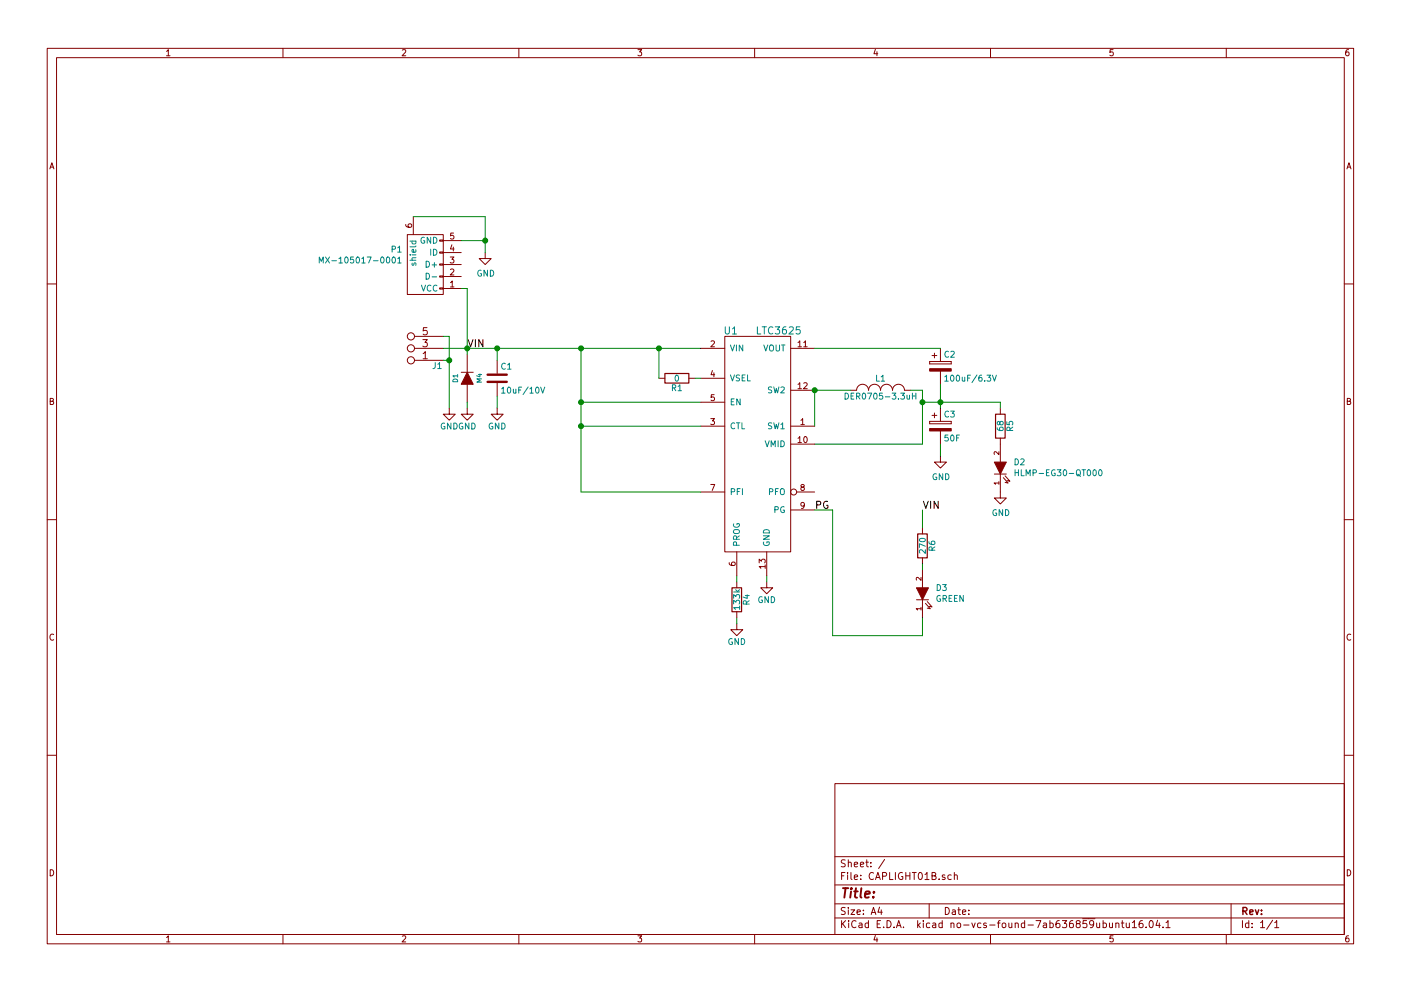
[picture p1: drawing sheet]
EESchema Schematic File Version 2
LIBS:CAPLIGHT01B-rescue
LIBS:power
LIBS:device
LIBS:transistors
LIBS:conn
LIBS:linear
LIBS:regul
LIBS:74xx
LIBS:cmos4000
LIBS:adc-dac
LIBS:memory
LIBS:xilinx
LIBS:microcontrollers
LIBS:dsp
LIBS:microchip
LIBS:analog_switches
LIBS:motorola
LIBS:texas
LIBS:intel
LIBS:audio
LIBS:interface
LIBS:digital-audio
LIBS:philips
LIBS:display
LIBS:cypress
LIBS:siliconi
LIBS:opto
LIBS:atmel
LIBS:contrib
LIBS:valves
LIBS:CAPLIGHT01B-cache
EELAYER 26 0
EELAYER END
$Descr A4 11693 8268
encoding utf-8
Sheet 1 1
Title ""
Date ""
Rev ""
Comp ""
Comment1 ""
Comment2 ""
Comment3 ""
Comment4 ""
$EndDescr
$Comp
L JUMP_3X2 J1
U 1 1
P 3300 2850
F 0 "J1" H 2950 3050 50  0000 C CNN
F 1 "JUMP_3X2" V 3300 2900 40  0001 C CNN
F 2 "Mlab_Pin_Headers:Straight_2x03" H 3300 2850 60  0001 C CNN
F 3 "" H 3300 2850 60  0000 C CNN
	1    3300 2850
	-1   0    0    1   
$EndComp
$Comp
L DIODE D1
U 1 1
P 3900 3150
F 0 "D1" H 3900 3250 40  0000 C CNN
F 1 "M4" H 3900 3050 40  0000 C CNN
F 2 "Mlab_D:SMA_Standard" H 3900 3150 60  0001 C CNN
F 3 "" H 3900 3150 60  0000 C CNN
	1    3900 3150
	0    -1   -1   0   
$EndComp
$Comp
L C C1
U 1 1
P 4150 3150
F 0 "C1" H 4175 3250 50  0000 L CNN
F 1 "10uF/10V" H 4175 3050 50  0000 L CNN
F 2 "Mlab_R:SMD-0805" H 4188 3000 50  0001 C CNN
F 3 "" H 4150 3150 50  0000 C CNN
	1    4150 3150
	1    0    0    -1  
$EndComp
$Comp
L CP C3
U 1 1
P 7850 3550
F 0 "C3" H 7875 3650 50  0000 L CNN
F 1 "50F" H 7875 3450 50  0000 L CNN
F 2 "Mlab_C:C_Radial_D18_L25_P7.5_BAT" H 7888 3400 50  0001 C CNN
F 3 "" H 7850 3550 50  0000 C CNN
	1    7850 3550
	1    0    0    -1  
$EndComp
Wire Wire Line
	4850 3350 5850 3350
Wire Wire Line
	5850 2900 3700 2900
$Comp
L GND #PWR01
U 1 1
P 3900 3400
F 0 "#PWR01" H 3900 3150 50  0001 C CNN
F 1 "GND" H 3900 3250 50  0000 C CNN
F 2 "" H 3900 3400 50  0000 C CNN
F 3 "" H 3900 3400 50  0000 C CNN
	1    3900 3400
	1    0    0    -1  
$EndComp
$Comp
L GND #PWR02
U 1 1
P 4150 3400
F 0 "#PWR02" H 4150 3150 50  0001 C CNN
F 1 "GND" H 4150 3250 50  0000 C CNN
F 2 "" H 4150 3400 50  0000 C CNN
F 3 "" H 4150 3400 50  0000 C CNN
	1    4150 3400
	1    0    0    -1  
$EndComp
Wire Wire Line
	4150 3400 4150 3300
Wire Wire Line
	3900 3400 3900 3350
Connection ~ 3900 2900
Wire Wire Line
	4150 3000 4150 2900
Connection ~ 4150 2900
Wire Wire Line
	3700 2800 3750 2800
Wire Wire Line
	3750 2800 3750 3400
Wire Wire Line
	3700 3000 3750 3000
Connection ~ 3750 3000
$Comp
L GND #PWR03
U 1 1
P 3750 3400
F 0 "#PWR03" H 3750 3150 50  0001 C CNN
F 1 "GND" H 3750 3250 50  0000 C CNN
F 2 "" H 3750 3400 50  0000 C CNN
F 3 "" H 3750 3400 50  0000 C CNN
	1    3750 3400
	1    0    0    -1  
$EndComp
Connection ~ 4850 2900
Text Label 3900 2900 0    60   ~ 0
VIN
$Comp
L R R4
U 1 1
P 6150 5000
F 0 "R4" V 6230 5000 50  0000 C CNN
F 1 "133k" V 6150 5000 50  0000 C CNN
F 2 "Mlab_R:SMD-0805" V 6080 5000 50  0001 C CNN
F 3 "" H 6150 5000 50  0000 C CNN
	1    6150 5000
	1    0    0    -1  
$EndComp
Wire Wire Line
	6150 4850 6150 4800
$Comp
L GND #PWR04
U 1 1
P 6150 5200
F 0 "#PWR04" H 6150 4950 50  0001 C CNN
F 1 "GND" H 6150 5050 50  0000 C CNN
F 2 "" H 6150 5200 50  0000 C CNN
F 3 "" H 6150 5200 50  0000 C CNN
	1    6150 5200
	1    0    0    -1  
$EndComp
Wire Wire Line
	6150 5200 6150 5150
$Comp
L GND #PWR05
U 1 1
P 6400 4850
F 0 "#PWR05" H 6400 4600 50  0001 C CNN
F 1 "GND" H 6400 4700 50  0000 C CNN
F 2 "" H 6400 4850 50  0000 C CNN
F 3 "" H 6400 4850 50  0000 C CNN
	1    6400 4850
	1    0    0    -1  
$EndComp
Wire Wire Line
	6400 4850 6400 4800
$Comp
L INDUCTOR_SMALL L1
U 1 1
P 7350 3250
F 0 "L1" H 7350 3350 50  0000 C CNN
F 1 "DER0705-3.3uH" H 7350 3200 50  0000 C CNN
F 2 "Mlab_L:DER0705" H 7350 3250 50  0001 C CNN
F 3 "" H 7350 3250 50  0000 C CNN
	1    7350 3250
	1    0    0    -1  
$EndComp
$Comp
L CP C2
U 1 1
P 7850 3050
F 0 "C2" H 7875 3150 50  0000 L CNN
F 1 "100uF/6.3V" H 7875 2950 50  0000 L CNN
F 2 "Mlab_C:TantalC_SizeC_Reflow" H 7888 2900 50  0001 C CNN
F 3 "" H 7850 3050 50  0000 C CNN
	1    7850 3050
	1    0    0    -1  
$EndComp
Wire Wire Line
	6800 3250 7100 3250
Wire Wire Line
	7600 3250 7700 3250
Wire Wire Line
	7700 3250 7700 3700
Connection ~ 7700 3350
Wire Wire Line
	7850 3200 7850 3400
Connection ~ 7850 3350
Wire Wire Line
	7700 3700 6800 3700
Text Label 6800 4250 0    60   ~ 0
PG
Wire Wire Line
	3900 2400 3900 2950
$Comp
L USB_OTG-RESCUE-CAPLIGHT01B P1
U 1 1
P 3550 2200
F 0 "P1" V 3673 2388 50  0000 L CNN
F 1 "MX-105017-0001" V 3582 2388 50  0000 L CNN
F 2 "Mlab_CON:uUSB-B" V 3500 2100 50  0001 C CNN
F 3 "" V 3500 2100 50  0000 C CNN
	1    3550 2200
	0    -1   -1   0   
$EndComp
Wire Wire Line
	3850 2400 3900 2400
$Comp
L GND #PWR06
U 1 1
P 4050 2100
F 0 "#PWR06" H 4050 1850 50  0001 C CNN
F 1 "GND" H 4055 1927 50  0000 C CNN
F 2 "" H 4050 2100 50  0000 C CNN
F 3 "" H 4050 2100 50  0000 C CNN
	1    4050 2100
	1    0    0    -1  
$EndComp
Wire Wire Line
	3850 2000 4050 2000
Wire Wire Line
	4050 1800 4050 2100
Wire Wire Line
	3450 1800 4050 1800
Connection ~ 4050 2000
$Comp
L LED-RESCUE-CAPLIGHT01B D2
U 1 1
P 8350 3900
F 0 "D2" V 8396 3792 50  0000 R CNN
F 1 "HLMP-EG30-QT000" V 8305 3792 50  0000 R CNN
F 2 "Mlab_Pin_Headers:Straight_1x02" H 8350 3900 50  0001 C CNN
F 3 "" H 8350 3900 50  0000 C CNN
	1    8350 3900
	0    -1   -1   0   
$EndComp
$Comp
L R R5
U 1 1
P 8350 3550
F 0 "R5" V 8430 3550 50  0000 C CNN
F 1 "68" V 8350 3550 50  0000 C CNN
F 2 "Mlab_R:SMD-1206" V 8280 3550 50  0001 C CNN
F 3 "" H 8350 3550 50  0000 C CNN
	1    8350 3550
	1    0    0    -1  
$EndComp
$Comp
L GND #PWR07
U 1 1
P 7850 3800
F 0 "#PWR07" H 7850 3550 50  0001 C CNN
F 1 "GND" H 7855 3627 50  0000 C CNN
F 2 "" H 7850 3800 50  0000 C CNN
F 3 "" H 7850 3800 50  0000 C CNN
	1    7850 3800
	1    0    0    -1  
$EndComp
Wire Wire Line
	7850 3800 7850 3700
$Comp
L GND #PWR08
U 1 1
P 8350 4100
F 0 "#PWR08" H 8350 3850 50  0001 C CNN
F 1 "GND" H 8355 3927 50  0000 C CNN
F 2 "" H 8350 4100 50  0000 C CNN
F 3 "" H 8350 4100 50  0000 C CNN
	1    8350 4100
	1    0    0    -1  
$EndComp
$Comp
L LTC3625 U1
U 1 1
P 6300 3650
F 0 "U1" H 6100 4550 60  0000 C CNN
F 1 "LTC3625" H 6500 4550 60  0000 C CNN
F 2 "Mlab_IO:DFN-12-1EP_3x4mm_Pitch0.5mm" H 6850 2900 60  0001 C CNN
F 3 "" H 6850 2900 60  0000 C CNN
	1    6300 3650
	1    0    0    -1  
$EndComp
Wire Wire Line
	5850 3550 4850 3550
$Comp
L R R1
U 1 1
P 5650 3150
F 0 "R1" V 5730 3150 50  0000 C CNN
F 1 "0" V 5650 3150 50  0000 C CNN
F 2 "Mlab_R:SMD-0805" V 5580 3150 50  0001 C CNN
F 3 "" H 5650 3150 50  0000 C CNN
	1    5650 3150
	0    1    1    0   
$EndComp
Wire Wire Line
	5850 3150 5800 3150
Wire Wire Line
	5500 3150 5500 2900
Connection ~ 5500 2900
Wire Wire Line
	7700 3350 8350 3350
Wire Wire Line
	8350 3350 8350 3400
Wire Wire Line
	4850 2900 4850 4100
Wire Wire Line
	6800 3550 6800 3250
Connection ~ 6800 3250
Wire Wire Line
	7850 2900 6800 2900
Connection ~ 4850 3550
$Comp
L R R6
U 1 1
P 7700 4550
F 0 "R6" V 7780 4550 50  0000 C CNN
F 1 "270" V 7700 4550 50  0000 C CNN
F 2 "Mlab_R:SMD-0805" V 7630 4550 50  0001 C CNN
F 3 "" H 7700 4550 50  0000 C CNN
	1    7700 4550
	1    0    0    -1  
$EndComp
$Comp
L LED-RESCUE-CAPLIGHT01B D3
U 1 1
P 7700 4950
F 0 "D3" V 7746 4842 50  0000 R CNN
F 1 "GREEN" V 7655 4842 50  0000 R CNN
F 2 "Mlab_D:LED_1206" H 7700 4950 50  0001 C CNN
F 3 "" H 7700 4950 50  0000 C CNN
	1    7700 4950
	0    -1   -1   0   
$EndComp
Wire Wire Line
	7700 4400 7700 4250
Wire Wire Line
	7700 4700 7700 4750
Wire Wire Line
	7700 5150 7700 5300
Wire Wire Line
	7700 5300 6950 5300
Wire Wire Line
	6950 5300 6950 4250
Wire Wire Line
	6950 4250 6800 4250
Text Label 7700 4250 0    60   ~ 0
VIN
Wire Wire Line
	4850 4100 5850 4100
Connection ~ 4850 3350
$EndSCHEMATC
